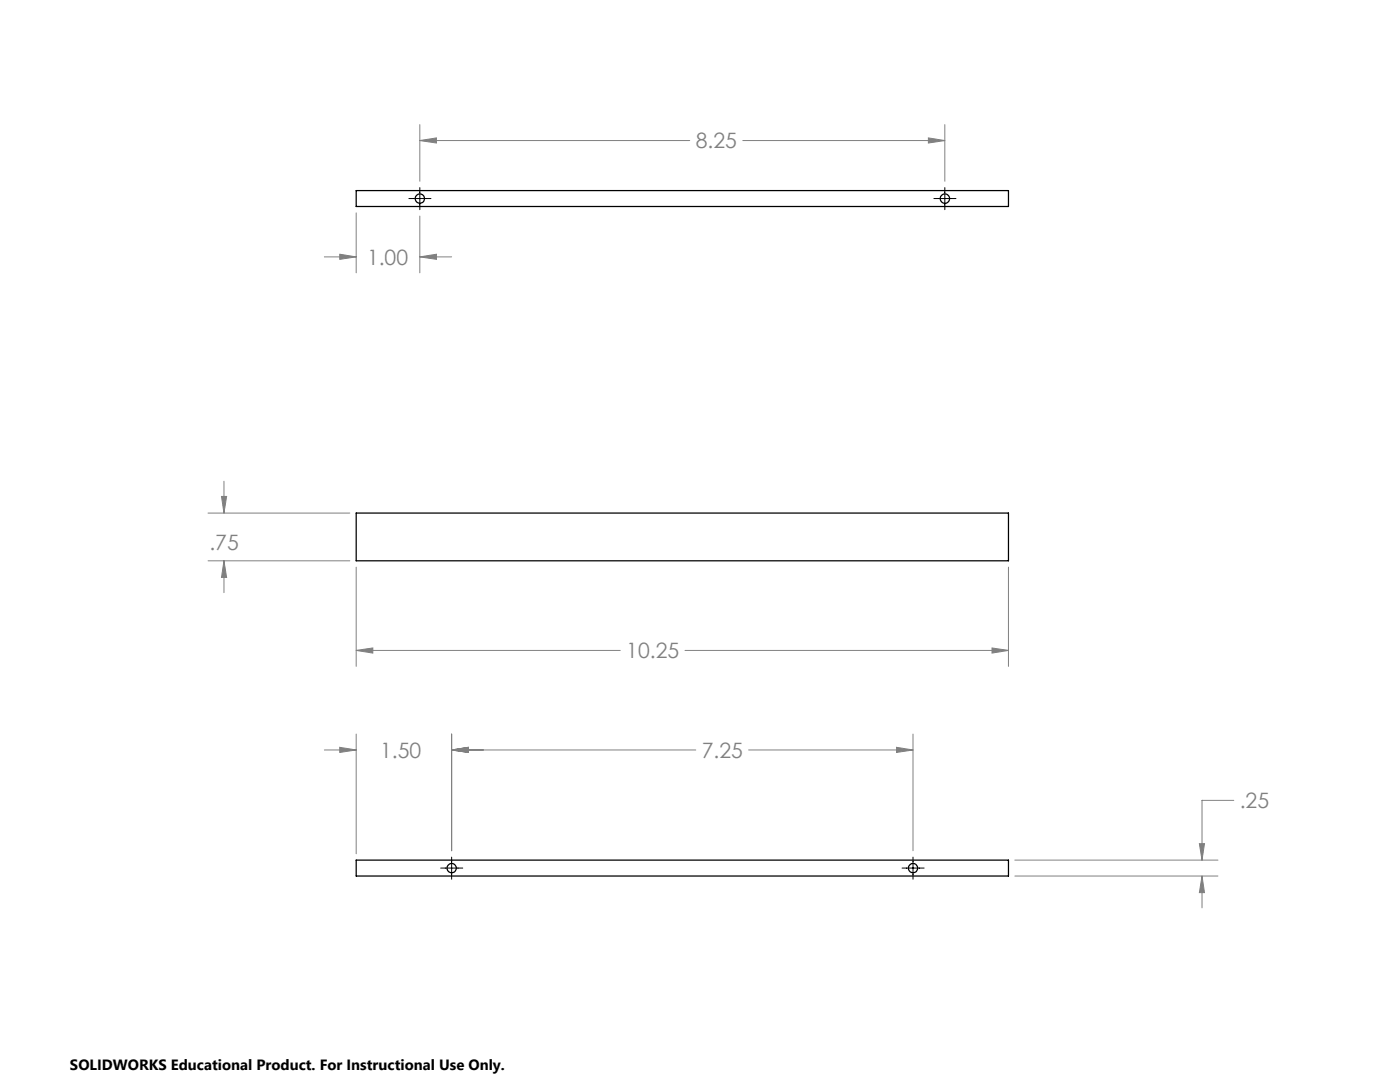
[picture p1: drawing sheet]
<svg xmlns="http://www.w3.org/2000/svg" width="279mm" height="216mm" viewBox="0 0 279 216" stroke-linecap="round" stroke-linejoin="round" font-family="sans-serif">
<g fill="none" stroke="#808080" stroke-width=".2">
<path d="M83.8 24.9v11.3M83.8 28h53.9M83.8 28l3.3-.5v1zM148.2 28h40.4M185.3 27.5l3.3 .5-3.3 .5zM188.6 24.9v11.3M64.7 51.3h6.4M67.8 50.7l3.3 .6-3.3 .5zM71.1 42.5v11.9M83.8 43.1v11.3M83.8 51.3h6.3M83.8 51.3l3.3-.6v1.1z"/>
<path d="M44.2 99.1h1l-.5 3.3zM44.7 96v6.4M41.5 102.4h28.3M41.5 111.9h28.3M44.7 111.9l.5 3.3h-1zM44.7 111.9v6.4M71.1 113.2v19.8M201.3 113.2v19.8M71.1 129.8h52.7M71.1 129.8l3.3-.5v1zM136.7 129.8h64.6M198 129.3l3.3 .5-3.3 .5z"/>
<path d="M64.7 149.6h6.4M67.8 149.1l3.3 .5-3.3 .5zM71.1 146.5v23.9M90.1 146.5v23.3M90.1 149.6h48.8M90.1 149.6l3.4-.5v1zM149.4 149.6h32.8M178.9 149.1l3.3 .5-3.3 .5zM182.2 146.5v23.3M246.2 159.7h-6.3v11.9M202.5 171.6h40.6M202.5 174.8h40.6"/>
<path d="M239.4 168.3h1l-.5 3.3zM239.9 174.8l.5 3.3h-1zM239.9 174.8v6.4"/>
</g>
<path d="M81.6 39.6h4.4M83.8 37.4v4.4M186.4 39.6h4.4M188.6 37.4v4.4M87.9 173.2h4.5M90.1 171v4.4M180 173.2h4.4M182.2 171v4.4" fill="none" stroke="#000" stroke-width=".2"/>
<path d="M44.2 99.1h1l-.5 3.3zM44.7 111.9l.5 3.3h-1zM71.1 129.8l3.3-.5v1zM198 129.3l3.3 .5-3.3 .5zM67.8 50.7l3.3 .6-3.3 .5zM83.8 51.3l3.3-.6v1.1zM83.8 28l3.3-.5v1zM185.3 27.5l3.3 .5-3.3 .5zM90.1 149.6l3.4-.5v1zM67.8 149.1l3.3 .5-3.3 .5zM90.1 149.6l3.4-.5v1zM178.9 149.1l3.3 .5-3.3 .5zM239.4 168.3h1l-.5 3.3zM239.9 174.8l.5 3.3h-1z" fill="#808080"/>
<g fill="none" stroke="#000" stroke-width=".25">
<path d="M71.1 38h130.2v3.2h-130.2zM71.1 102.4h130.2v9.5h-130.2zM71.1 171.6h130.2v3.2h-130.2z"/>
<circle cx="83.8" cy="39.6" r=".93"/>
<circle cx="188.6" cy="39.6" r=".94"/>
<circle cx="90.1" cy="173.2" r=".93"/>
<circle cx="182.2" cy="173.2" r=".93"/>
</g>
<g font-size="4.2" fill="#808080">
<text x="138.9" y="29.6">8.25</text>
<text x="73.2" y="52.8">1.00</text>
<text x="41.8" y="109.7">.75</text>
<text x="125" y="131.4">10.25</text>
<text x="75.9" y="151.2">1.50</text>
<text x="140" y="151.2">7.25</text>
<text x="247.4" y="161.3">.25</text>
</g>
<text font-size="3" x="14" y="213.5">SOLIDWORKS Educational Product. For Instructional Use Only.</text>
</svg>
